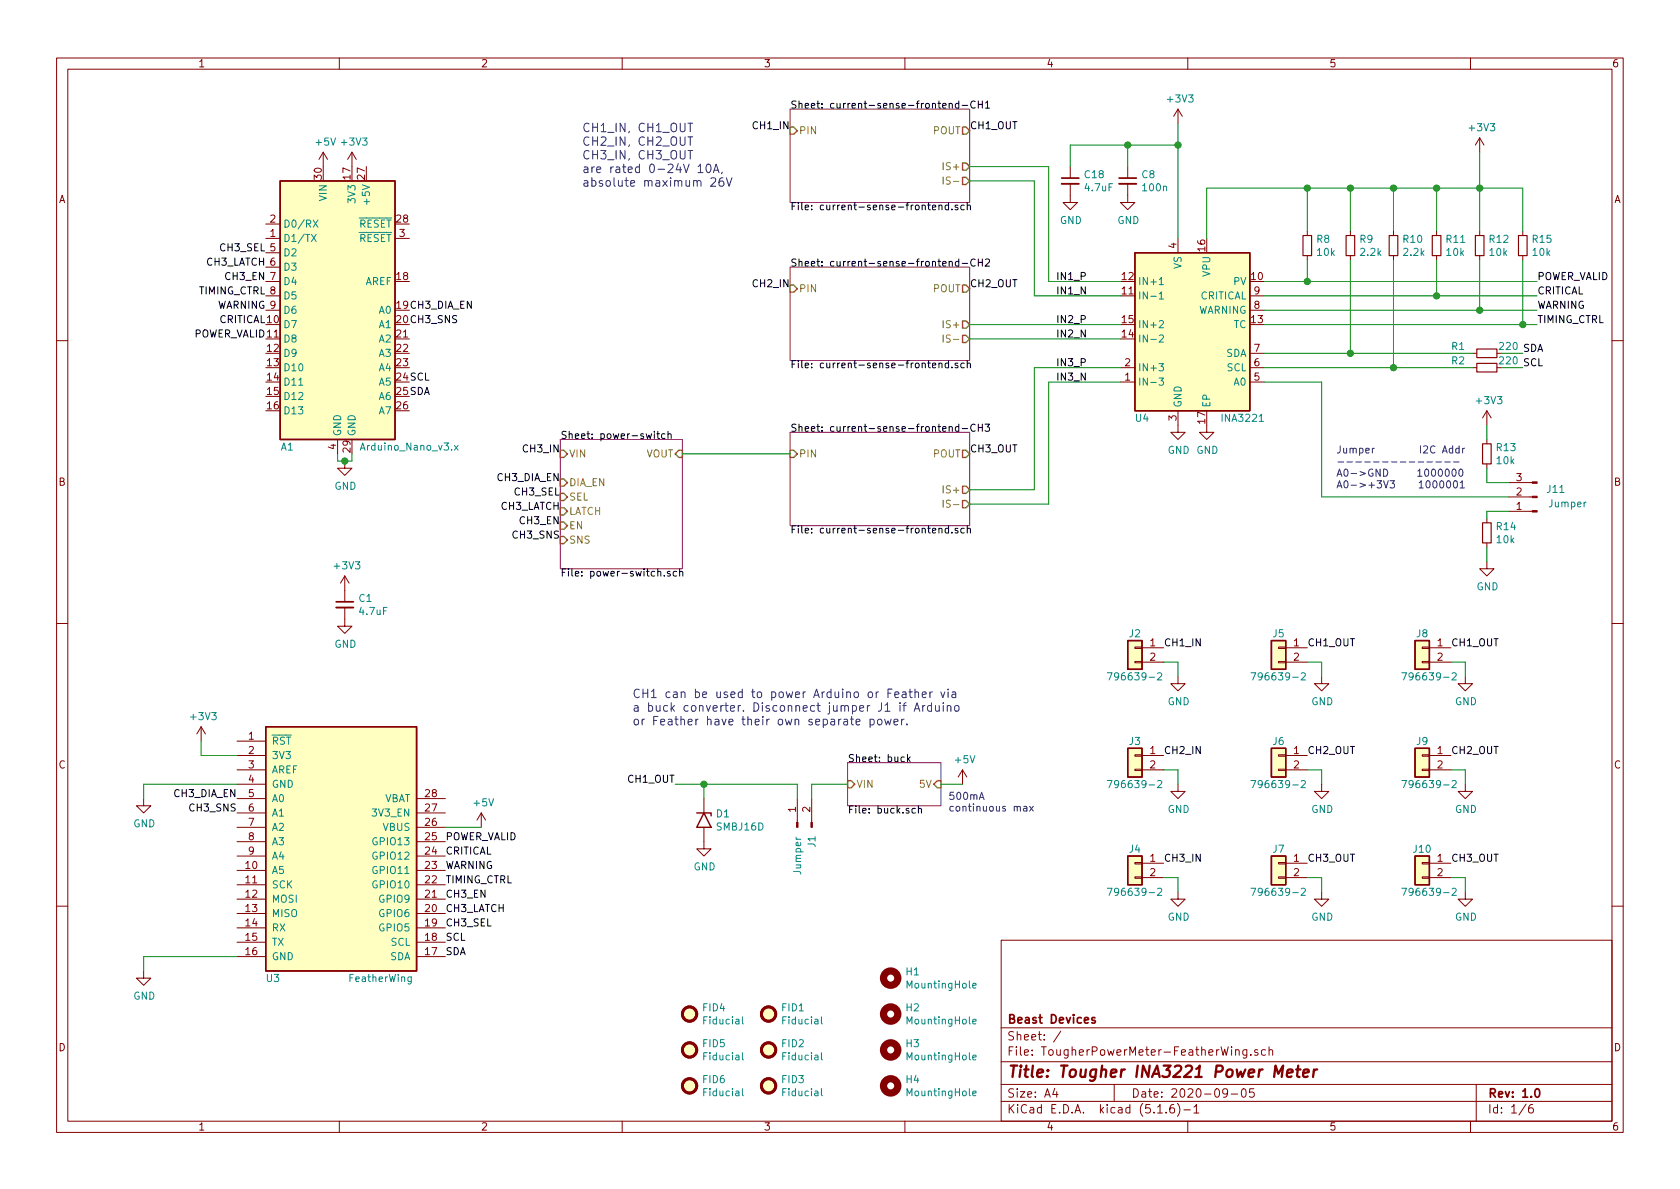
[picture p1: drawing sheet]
EESchema Schematic File Version 4
EELAYER 30 0
EELAYER END
$Descr A4 11693 8268
encoding utf-8
Sheet 1 6
Title "Tougher INA3221 Power Meter"
Date "2020-09-05"
Rev "1.0"
Comp "Beast Devices"
Comment1 ""
Comment2 ""
Comment3 ""
Comment4 ""
$EndDescr
$Comp
L Power_Management:INA3221 U4
U 1 1
P 8300 2350
F 0 "U4" H 7950 1800 50  0000 C CNN
F 1 "INA3221" H 8650 1800 50  0000 C CNN
F 2 "Package_DFN_QFN:Texas_RGV_S-PVQFN-N16_EP2.1x2.1mm" H 8300 3450 50  0001 C CNN
F 3 "http://www.ti.com/lit/ds/symlink/ina3221.pdf" H 8300 3050 50  0001 C CNN
F 4 "Texas instruments" H 8300 2350 50  0001 C CNN "Manufacturer"
F 5 "INA3221AIRGV" H 8300 2350 50  0001 C CNN "Part Number"
F 6 "https://www.digikey.se/product-detail/en/texas-instruments/INA3221AIRGVR/296-INA3221AIRGVRCT-ND/5143054" H 8300 2350 50  0001 C CNN "Distributor Link"
	1    8300 2350
	1    0    0    -1  
$EndComp
Wire Wire Line
	7300 1150 7300 1950
Wire Wire Line
	7300 1950 7800 1950
Wire Wire Line
	7800 2050 7200 2050
Wire Wire Line
	7200 2050 7200 1250
Wire Wire Line
	7800 2550 7200 2550
Wire Wire Line
	7200 2550 7200 3400
Wire Wire Line
	7300 3500 7300 2650
Wire Wire Line
	7300 2650 7800 2650
$Comp
L Device:C_Small C8
U 1 1
P 7850 1250
F 0 "C8" H 7942 1296 50  0000 L CNN
F 1 "100n" H 7942 1205 50  0000 L CNN
F 2 "Capacitor_SMD:C_0603_1608Metric" H 7850 1250 50  0001 C CNN
F 3 "~" H 7850 1250 50  0001 C CNN
F 4 "50V" H 7850 1250 50  0001 C CNN "Voltage"
	1    7850 1250
	1    0    0    -1  
$EndComp
$Comp
L power:GND #PWR016
U 1 1
P 7850 1350
F 0 "#PWR016" H 7850 1100 50  0001 C CNN
F 1 "GND" H 7855 1177 50  0000 C CNN
F 2 "" H 7850 1350 50  0001 C CNN
F 3 "" H 7850 1350 50  0001 C CNN
	1    7850 1350
	1    0    0    -1  
$EndComp
Wire Wire Line
	7850 1150 7850 1000
Wire Wire Line
	8200 850  8200 1000
$Comp
L Device:R_Small R8
U 1 1
P 9100 1700
F 0 "R8" H 9159 1746 50  0000 L CNN
F 1 "10k" H 9159 1655 50  0000 L CNN
F 2 "Resistor_SMD:R_0603_1608Metric" H 9100 1700 50  0001 C CNN
F 3 "~" H 9100 1700 50  0001 C CNN
F 4 "1%" H 9100 1700 50  0001 C CNN "Tolerance"
	1    9100 1700
	1    0    0    -1  
$EndComp
$Comp
L Device:R_Small R11
U 1 1
P 10000 1700
F 0 "R11" H 10059 1746 50  0000 L CNN
F 1 "10k" H 10059 1655 50  0000 L CNN
F 2 "Resistor_SMD:R_0603_1608Metric" H 10000 1700 50  0001 C CNN
F 3 "~" H 10000 1700 50  0001 C CNN
F 4 "1%" H 10000 1700 50  0001 C CNN "Tolerance"
	1    10000 1700
	1    0    0    -1  
$EndComp
$Comp
L Device:R_Small R12
U 1 1
P 10300 1700
F 0 "R12" H 10359 1746 50  0000 L CNN
F 1 "10k" H 10359 1655 50  0000 L CNN
F 2 "Resistor_SMD:R_0603_1608Metric" H 10300 1700 50  0001 C CNN
F 3 "~" H 10300 1700 50  0001 C CNN
F 4 "1%" H 10300 1700 50  0001 C CNN "Tolerance"
	1    10300 1700
	1    0    0    -1  
$EndComp
$Comp
L Device:R_Small R15
U 1 1
P 10600 1700
F 0 "R15" H 10659 1746 50  0000 L CNN
F 1 "10k" H 10659 1655 50  0000 L CNN
F 2 "Resistor_SMD:R_0603_1608Metric" H 10600 1700 50  0001 C CNN
F 3 "~" H 10600 1700 50  0001 C CNN
F 4 "1%" H 10600 1700 50  0001 C CNN "Tolerance"
	1    10600 1700
	1    0    0    -1  
$EndComp
Wire Wire Line
	8400 1650 8400 1300
Wire Wire Line
	8400 1300 9100 1300
Wire Wire Line
	9100 1300 9100 1600
Wire Wire Line
	8800 1950 9100 1950
Wire Wire Line
	9100 1950 9100 1800
Wire Wire Line
	10000 2050 10000 1800
Wire Wire Line
	10300 2150 10300 1800
Wire Wire Line
	10000 1600 10000 1300
Wire Wire Line
	10000 1300 10300 1300
Wire Wire Line
	10300 1300 10300 1600
Wire Wire Line
	10300 1300 10600 1300
Wire Wire Line
	10600 1300 10600 1600
Connection ~ 10300 1300
$Comp
L power:+3V3 #PWR026
U 1 1
P 10300 1050
F 0 "#PWR026" H 10300 900 50  0001 C CNN
F 1 "+3V3" H 10315 1223 50  0000 C CNN
F 2 "" H 10300 1050 50  0001 C CNN
F 3 "" H 10300 1050 50  0001 C CNN
	1    10300 1050
	1    0    0    -1  
$EndComp
Wire Wire Line
	10300 1050 10300 1300
$Comp
L power:+3V3 #PWR017
U 1 1
P 8200 850
F 0 "#PWR017" H 8200 700 50  0001 C CNN
F 1 "+3V3" H 8215 1023 50  0000 C CNN
F 2 "" H 8200 850 50  0001 C CNN
F 3 "" H 8200 850 50  0001 C CNN
	1    8200 850 
	1    0    0    -1  
$EndComp
Wire Wire Line
	9100 1950 10700 1950
Wire Wire Line
	10600 1800 10600 2250
Wire Wire Line
	8800 2450 9400 2450
Wire Wire Line
	8800 2550 9700 2550
Text Label 10600 2450 0    50   ~ 0
SDA
Text Label 10600 2550 0    50   ~ 0
SCL
$Comp
L power:GND #PWR018
U 1 1
P 8200 2950
F 0 "#PWR018" H 8200 2700 50  0001 C CNN
F 1 "GND" H 8205 2777 50  0000 C CNN
F 2 "" H 8200 2950 50  0001 C CNN
F 3 "" H 8200 2950 50  0001 C CNN
	1    8200 2950
	1    0    0    -1  
$EndComp
$Comp
L power:GND #PWR022
U 1 1
P 8400 2950
F 0 "#PWR022" H 8400 2700 50  0001 C CNN
F 1 "GND" H 8405 2777 50  0000 C CNN
F 2 "" H 8400 2950 50  0001 C CNN
F 3 "" H 8400 2950 50  0001 C CNN
	1    8400 2950
	1    0    0    -1  
$EndComp
$Comp
L Modules_BD:FeatherWing U3
U 1 1
P 2150 5350
F 0 "U3" H 1900 3900 50  0000 C CNN
F 1 "FeatherWing" H 2650 3900 50  0000 C CNN
F 2 "Module_BD:FeatherWing_NoMH" H 2150 5850 50  0001 C CNN
F 3 "" H 2100 5650 50  0001 C CNN
	1    2150 5350
	1    0    0    -1  
$EndComp
Text Label 3100 5850 0    50   ~ 0
POWER_VALID
Text Label 3100 5950 0    50   ~ 0
CRITICAL
Text Label 3100 6050 0    50   ~ 0
WARNING
Text Label 3100 6150 0    50   ~ 0
TIMING_CTRL
Text Label 3100 6250 0    50   ~ 0
CH3_EN
Text Label 3100 6350 0    50   ~ 0
CH3_LATCH
Text Label 10700 2250 0    50   ~ 0
TIMING_CTRL
Text Label 10700 2150 0    50   ~ 0
WARNING
Text Label 10700 2050 0    50   ~ 0
CRITICAL
Text Label 10700 1950 0    50   ~ 0
POWER_VALID
Text Label 1650 5550 2    50   ~ 0
CH3_DIA_EN
Text Label 3100 6450 0    50   ~ 0
CH3_SEL
Text Label 1650 5650 2    50   ~ 0
CH3_SNS
Text Label 5500 900  2    50   ~ 0
CH1_IN
Text Label 6750 900  0    50   ~ 0
CH1_OUT
Text Label 5500 2000 2    50   ~ 0
CH2_IN
Text Label 6750 2000 0    50   ~ 0
CH2_OUT
Text Label 6750 3150 0    50   ~ 0
CH3_OUT
$Comp
L power:GND #PWR019
U 1 1
P 8200 4700
F 0 "#PWR019" H 8200 4450 50  0001 C CNN
F 1 "GND" H 8205 4527 50  0000 C CNN
F 2 "" H 8200 4700 50  0001 C CNN
F 3 "" H 8200 4700 50  0001 C CNN
	1    8200 4700
	1    0    0    -1  
$EndComp
Wire Wire Line
	8100 4600 8200 4600
Wire Wire Line
	8200 4600 8200 4700
Text Label 8100 4500 0    50   ~ 0
CH1_IN
$Comp
L power:GND #PWR023
U 1 1
P 9200 4700
F 0 "#PWR023" H 9200 4450 50  0001 C CNN
F 1 "GND" H 9205 4527 50  0000 C CNN
F 2 "" H 9200 4700 50  0001 C CNN
F 3 "" H 9200 4700 50  0001 C CNN
	1    9200 4700
	1    0    0    -1  
$EndComp
Wire Wire Line
	9100 4600 9200 4600
Wire Wire Line
	9200 4600 9200 4700
Text Label 9100 4500 0    50   ~ 0
CH1_OUT
$Comp
L power:GND #PWR020
U 1 1
P 8200 5450
F 0 "#PWR020" H 8200 5200 50  0001 C CNN
F 1 "GND" H 8205 5277 50  0000 C CNN
F 2 "" H 8200 5450 50  0001 C CNN
F 3 "" H 8200 5450 50  0001 C CNN
	1    8200 5450
	1    0    0    -1  
$EndComp
Wire Wire Line
	8100 5350 8200 5350
Wire Wire Line
	8200 5350 8200 5450
Text Label 8100 5250 0    50   ~ 0
CH2_IN
$Comp
L power:GND #PWR024
U 1 1
P 9200 5450
F 0 "#PWR024" H 9200 5200 50  0001 C CNN
F 1 "GND" H 9205 5277 50  0000 C CNN
F 2 "" H 9200 5450 50  0001 C CNN
F 3 "" H 9200 5450 50  0001 C CNN
	1    9200 5450
	1    0    0    -1  
$EndComp
Wire Wire Line
	9100 5350 9200 5350
Wire Wire Line
	9200 5350 9200 5450
Text Label 9100 5250 0    50   ~ 0
CH2_OUT
$Comp
L power:GND #PWR021
U 1 1
P 8200 6200
F 0 "#PWR021" H 8200 5950 50  0001 C CNN
F 1 "GND" H 8205 6027 50  0000 C CNN
F 2 "" H 8200 6200 50  0001 C CNN
F 3 "" H 8200 6200 50  0001 C CNN
	1    8200 6200
	1    0    0    -1  
$EndComp
Wire Wire Line
	8100 6100 8200 6100
Wire Wire Line
	8200 6100 8200 6200
Text Label 8100 6000 0    50   ~ 0
CH3_IN
$Comp
L power:GND #PWR025
U 1 1
P 9200 6200
F 0 "#PWR025" H 9200 5950 50  0001 C CNN
F 1 "GND" H 9205 6027 50  0000 C CNN
F 2 "" H 9200 6200 50  0001 C CNN
F 3 "" H 9200 6200 50  0001 C CNN
	1    9200 6200
	1    0    0    -1  
$EndComp
Wire Wire Line
	9100 6100 9200 6100
Wire Wire Line
	9200 6100 9200 6200
Text Label 9100 6000 0    50   ~ 0
CH3_OUT
$Comp
L power:GND #PWR08
U 1 1
P 1000 5550
F 0 "#PWR08" H 1000 5300 50  0001 C CNN
F 1 "GND" H 1005 5377 50  0000 C CNN
F 2 "" H 1000 5550 50  0001 C CNN
F 3 "" H 1000 5550 50  0001 C CNN
	1    1000 5550
	1    0    0    -1  
$EndComp
Wire Wire Line
	1650 5450 1000 5450
Wire Wire Line
	1000 5450 1000 5550
$Comp
L power:GND #PWR09
U 1 1
P 1000 6750
F 0 "#PWR09" H 1000 6500 50  0001 C CNN
F 1 "GND" H 1005 6577 50  0000 C CNN
F 2 "" H 1000 6750 50  0001 C CNN
F 3 "" H 1000 6750 50  0001 C CNN
	1    1000 6750
	1    0    0    -1  
$EndComp
Wire Wire Line
	1650 6650 1000 6650
Wire Wire Line
	1000 6650 1000 6750
$Comp
L power:GND #PWR029
U 1 1
P 10200 4700
F 0 "#PWR029" H 10200 4450 50  0001 C CNN
F 1 "GND" H 10205 4527 50  0000 C CNN
F 2 "" H 10200 4700 50  0001 C CNN
F 3 "" H 10200 4700 50  0001 C CNN
	1    10200 4700
	1    0    0    -1  
$EndComp
Wire Wire Line
	10100 4600 10200 4600
Wire Wire Line
	10200 4600 10200 4700
Text Label 10100 4500 0    50   ~ 0
CH1_OUT
$Comp
L power:GND #PWR030
U 1 1
P 10200 5450
F 0 "#PWR030" H 10200 5200 50  0001 C CNN
F 1 "GND" H 10205 5277 50  0000 C CNN
F 2 "" H 10200 5450 50  0001 C CNN
F 3 "" H 10200 5450 50  0001 C CNN
	1    10200 5450
	1    0    0    -1  
$EndComp
Wire Wire Line
	10100 5350 10200 5350
Wire Wire Line
	10200 5350 10200 5450
Text Label 10100 5250 0    50   ~ 0
CH2_OUT
$Comp
L power:GND #PWR031
U 1 1
P 10200 6200
F 0 "#PWR031" H 10200 5950 50  0001 C CNN
F 1 "GND" H 10205 6027 50  0000 C CNN
F 2 "" H 10200 6200 50  0001 C CNN
F 3 "" H 10200 6200 50  0001 C CNN
	1    10200 6200
	1    0    0    -1  
$EndComp
Wire Wire Line
	10100 6100 10200 6100
Wire Wire Line
	10200 6100 10200 6200
Text Label 10100 6000 0    50   ~ 0
CH3_OUT
$Comp
L power:+3V3 #PWR010
U 1 1
P 1400 5150
F 0 "#PWR010" H 1400 5000 50  0001 C CNN
F 1 "+3V3" H 1415 5323 50  0000 C CNN
F 2 "" H 1400 5150 50  0001 C CNN
F 3 "" H 1400 5150 50  0001 C CNN
	1    1400 5150
	1    0    0    -1  
$EndComp
Wire Wire Line
	1400 5150 1400 5250
Wire Wire Line
	1400 5250 1650 5250
$Comp
L Connector_Generic:Conn_01x02 J2
U 1 1
P 7900 4500
F 0 "J2" H 7900 4600 50  0000 C CNN
F 1 "796639-2" H 7900 4300 50  0000 C CNN
F 2 "Connector_BD:TE_796639-2" H 7900 4500 50  0001 C CNN
F 3 "https://www.te.com/commerce/DocumentDelivery/DDEController?Action=srchrtrv&DocNm=796639&DocType=Customer+Drawing&DocLang=English" H 7900 4500 50  0001 C CNN
F 4 "TE Connectivity" H 7900 4500 50  0001 C CNN "Manufacturer"
F 5 "796639-2" H 7900 4500 50  0001 C CNN "Part Number"
F 6 "https://www.digikey.se/product-detail/en/te-connectivity-amp-connectors/796639-2/A122654-ND/1130738" H 7900 4500 50  0001 C CNN "Distributor Link"
	1    7900 4500
	-1   0    0    -1  
$EndComp
$Comp
L Connector_Generic:Conn_01x02 J3
U 1 1
P 7900 5250
F 0 "J3" H 7900 5350 50  0000 C CNN
F 1 "796639-2" H 7900 5050 50  0000 C CNN
F 2 "Connector_BD:TE_796639-2" H 7900 5250 50  0001 C CNN
F 3 "https://www.te.com/commerce/DocumentDelivery/DDEController?Action=srchrtrv&DocNm=796639&DocType=Customer+Drawing&DocLang=English" H 7900 5250 50  0001 C CNN
F 4 "TE Connectivity" H 7900 5250 50  0001 C CNN "Manufacturer"
F 5 "796639-2" H 7900 5250 50  0001 C CNN "Part Number"
F 6 "https://www.digikey.se/product-detail/en/te-connectivity-amp-connectors/796639-2/A122654-ND/1130738" H 7900 5250 50  0001 C CNN "Distributor Link"
	1    7900 5250
	-1   0    0    -1  
$EndComp
$Comp
L Connector_Generic:Conn_01x02 J4
U 1 1
P 7900 6000
F 0 "J4" H 7900 6100 50  0000 C CNN
F 1 "796639-2" H 7900 5800 50  0000 C CNN
F 2 "Connector_BD:TE_796639-2" H 7900 6000 50  0001 C CNN
F 3 "https://www.te.com/commerce/DocumentDelivery/DDEController?Action=srchrtrv&DocNm=796639&DocType=Customer+Drawing&DocLang=English" H 7900 6000 50  0001 C CNN
F 4 "TE Connectivity" H 7900 6000 50  0001 C CNN "Manufacturer"
F 5 "796639-2" H 7900 6000 50  0001 C CNN "Part Number"
F 6 "https://www.digikey.se/product-detail/en/te-connectivity-amp-connectors/796639-2/A122654-ND/1130738" H 7900 6000 50  0001 C CNN "Distributor Link"
	1    7900 6000
	-1   0    0    -1  
$EndComp
$Comp
L Connector_Generic:Conn_01x02 J7
U 1 1
P 8900 6000
F 0 "J7" H 8900 6100 50  0000 C CNN
F 1 "796639-2" H 8900 5800 50  0000 C CNN
F 2 "Connector_BD:TE_796639-2" H 8900 6000 50  0001 C CNN
F 3 "https://www.te.com/commerce/DocumentDelivery/DDEController?Action=srchrtrv&DocNm=796639&DocType=Customer+Drawing&DocLang=English" H 8900 6000 50  0001 C CNN
F 4 "TE Connectivity" H 8900 6000 50  0001 C CNN "Manufacturer"
F 5 "796639-2" H 8900 6000 50  0001 C CNN "Part Number"
F 6 "https://www.digikey.se/product-detail/en/te-connectivity-amp-connectors/796639-2/A122654-ND/1130738" H 8900 6000 50  0001 C CNN "Distributor Link"
	1    8900 6000
	-1   0    0    -1  
$EndComp
$Comp
L Connector_Generic:Conn_01x02 J6
U 1 1
P 8900 5250
F 0 "J6" H 8900 5350 50  0000 C CNN
F 1 "796639-2" H 8900 5050 50  0000 C CNN
F 2 "Connector_BD:TE_796639-2" H 8900 5250 50  0001 C CNN
F 3 "https://www.te.com/commerce/DocumentDelivery/DDEController?Action=srchrtrv&DocNm=796639&DocType=Customer+Drawing&DocLang=English" H 8900 5250 50  0001 C CNN
F 4 "TE Connectivity" H 8900 5250 50  0001 C CNN "Manufacturer"
F 5 "796639-2" H 8900 5250 50  0001 C CNN "Part Number"
F 6 "https://www.digikey.se/product-detail/en/te-connectivity-amp-connectors/796639-2/A122654-ND/1130738" H 8900 5250 50  0001 C CNN "Distributor Link"
	1    8900 5250
	-1   0    0    -1  
$EndComp
$Comp
L Connector_Generic:Conn_01x02 J5
U 1 1
P 8900 4500
F 0 "J5" H 8900 4600 50  0000 C CNN
F 1 "796639-2" H 8900 4300 50  0000 C CNN
F 2 "Connector_BD:TE_796639-2" H 8900 4500 50  0001 C CNN
F 3 "https://www.te.com/commerce/DocumentDelivery/DDEController?Action=srchrtrv&DocNm=796639&DocType=Customer+Drawing&DocLang=English" H 8900 4500 50  0001 C CNN
F 4 "TE Connectivity" H 8900 4500 50  0001 C CNN "Manufacturer"
F 5 "796639-2" H 8900 4500 50  0001 C CNN "Part Number"
F 6 "https://www.digikey.se/product-detail/en/te-connectivity-amp-connectors/796639-2/A122654-ND/1130738" H 8900 4500 50  0001 C CNN "Distributor Link"
	1    8900 4500
	-1   0    0    -1  
$EndComp
$Comp
L Connector_Generic:Conn_01x02 J8
U 1 1
P 9900 4500
F 0 "J8" H 9900 4600 50  0000 C CNN
F 1 "796639-2" H 9850 4300 50  0000 C CNN
F 2 "Connector_BD:TE_796639-2" H 9900 4500 50  0001 C CNN
F 3 "https://www.te.com/commerce/DocumentDelivery/DDEController?Action=srchrtrv&DocNm=796639&DocType=Customer+Drawing&DocLang=English" H 9900 4500 50  0001 C CNN
F 4 "TE Connectivity" H 9900 4500 50  0001 C CNN "Manufacturer"
F 5 "796639-2" H 9900 4500 50  0001 C CNN "Part Number"
F 6 "https://www.digikey.se/product-detail/en/te-connectivity-amp-connectors/796639-2/A122654-ND/1130738" H 9900 4500 50  0001 C CNN "Distributor Link"
	1    9900 4500
	-1   0    0    -1  
$EndComp
$Comp
L Connector_Generic:Conn_01x02 J9
U 1 1
P 9900 5250
F 0 "J9" H 9900 5350 50  0000 C CNN
F 1 "796639-2" H 9850 5050 50  0000 C CNN
F 2 "Connector_BD:TE_796639-2" H 9900 5250 50  0001 C CNN
F 3 "https://www.te.com/commerce/DocumentDelivery/DDEController?Action=srchrtrv&DocNm=796639&DocType=Customer+Drawing&DocLang=English" H 9900 5250 50  0001 C CNN
F 4 "TE Connectivity" H 9900 5250 50  0001 C CNN "Manufacturer"
F 5 "796639-2" H 9900 5250 50  0001 C CNN "Part Number"
F 6 "https://www.digikey.se/product-detail/en/te-connectivity-amp-connectors/796639-2/A122654-ND/1130738" H 9900 5250 50  0001 C CNN "Distributor Link"
	1    9900 5250
	-1   0    0    -1  
$EndComp
$Comp
L Connector_Generic:Conn_01x02 J10
U 1 1
P 9900 6000
F 0 "J10" H 9900 6100 50  0000 C CNN
F 1 "796639-2" H 9850 5800 50  0000 C CNN
F 2 "Connector_BD:TE_796639-2" H 9900 6000 50  0001 C CNN
F 3 "https://www.te.com/commerce/DocumentDelivery/DDEController?Action=srchrtrv&DocNm=796639&DocType=Customer+Drawing&DocLang=English" H 9900 6000 50  0001 C CNN
F 4 "TE Connectivity" H 9900 6000 50  0001 C CNN "Manufacturer"
F 5 "796639-2" H 9900 6000 50  0001 C CNN "Part Number"
F 6 "https://www.digikey.se/product-detail/en/te-connectivity-amp-connectors/796639-2/A122654-ND/1130738" H 9900 6000 50  0001 C CNN "Distributor Link"
	1    9900 6000
	-1   0    0    -1  
$EndComp
Wire Wire Line
	6750 3500 7300 3500
Wire Wire Line
	6750 3400 7200 3400
Wire Wire Line
	6750 2350 7800 2350
Wire Wire Line
	6750 2250 7800 2250
Wire Wire Line
	6750 1250 7200 1250
Wire Wire Line
	6750 1150 7300 1150
$Sheet
S 5500 3000 1250 650 
U 5F41030B
F0 "current-sense-frontend-CH3" 50
F1 "current-sense-frontend.sch" 50
F2 "POUT" O R 6750 3150 50 
F3 "PIN" I L 5500 3150 50 
F4 "IS-" O R 6750 3500 50 
F5 "IS+" O R 6750 3400 50 
$EndSheet
$Sheet
S 5500 1850 1250 650 
U 5F4101BA
F0 "current-sense-frontend-CH2" 50
F1 "current-sense-frontend.sch" 50
F2 "POUT" O R 6750 2000 50 
F3 "PIN" I L 5500 2000 50 
F4 "IS-" O R 6750 2350 50 
F5 "IS+" O R 6750 2250 50 
$EndSheet
$Sheet
S 5500 750  1250 650 
U 5F404FBF
F0 "current-sense-frontend-CH1" 50
F1 "current-sense-frontend.sch" 50
F2 "POUT" O R 6750 900 50 
F3 "PIN" I L 5500 900 50 
F4 "IS-" O R 6750 1250 50 
F5 "IS+" O R 6750 1150 50 
$EndSheet
$Comp
L Connector:Conn_01x03_Male J11
U 1 1
P 10700 3450
F 0 "J11" H 10500 3400 50  0000 L CNN
F 1 "Jumper" H 10350 3500 50  0000 L CNN
F 2 "Connector_PinHeader_2.54mm:PinHeader_1x03_P2.54mm_Vertical" H 10700 3450 50  0001 C CNN
F 3 "~" H 10700 3450 50  0001 C CNN
	1    10700 3450
	-1   0    0    1   
$EndComp
Wire Wire Line
	8800 2650 9200 2650
$Comp
L power:+3V3 #PWR027
U 1 1
P 10350 2950
F 0 "#PWR027" H 10350 2800 50  0001 C CNN
F 1 "+3V3" H 10365 3123 50  0000 C CNN
F 2 "" H 10350 2950 50  0001 C CNN
F 3 "" H 10350 2950 50  0001 C CNN
	1    10350 2950
	1    0    0    -1  
$EndComp
$Comp
L power:GND #PWR028
U 1 1
P 10350 3900
F 0 "#PWR028" H 10350 3650 50  0001 C CNN
F 1 "GND" H 10355 3727 50  0000 C CNN
F 2 "" H 10350 3900 50  0001 C CNN
F 3 "" H 10350 3900 50  0001 C CNN
	1    10350 3900
	1    0    0    -1  
$EndComp
$Comp
L Device:R_Small R13
U 1 1
P 10350 3150
F 0 "R13" H 10409 3196 50  0000 L CNN
F 1 "10k" H 10409 3105 50  0000 L CNN
F 2 "Resistor_SMD:R_0603_1608Metric" H 10350 3150 50  0001 C CNN
F 3 "~" H 10350 3150 50  0001 C CNN
F 4 "1%" H 10350 3150 50  0001 C CNN "Tolerance"
	1    10350 3150
	1    0    0    -1  
$EndComp
Wire Wire Line
	10350 2950 10350 3050
Wire Wire Line
	10350 3250 10350 3350
Wire Wire Line
	10350 3350 10500 3350
$Comp
L Device:R_Small R14
U 1 1
P 10350 3700
F 0 "R14" H 10409 3746 50  0000 L CNN
F 1 "10k" H 10409 3655 50  0000 L CNN
F 2 "Resistor_SMD:R_0603_1608Metric" H 10350 3700 50  0001 C CNN
F 3 "~" H 10350 3700 50  0001 C CNN
F 4 "1%" H 10350 3700 50  0001 C CNN "Tolerance"
	1    10350 3700
	1    0    0    -1  
$EndComp
Wire Wire Line
	10350 3900 10350 3800
Wire Wire Line
	10500 3550 10350 3550
Wire Wire Line
	10350 3550 10350 3600
Wire Wire Line
	9200 3450 10500 3450
Text Notes 9300 3400 0    50   ~ 0
Jumper        I2C Addr\n--------------\nA0->GND     1000000\nA0->+3V3    1000001
Connection ~ 9100 1950
$Comp
L Device:R_Small R10
U 1 1
P 9700 1700
F 0 "R10" H 9759 1746 50  0000 L CNN
F 1 "2.2k" H 9759 1655 50  0000 L CNN
F 2 "Resistor_SMD:R_0603_1608Metric" H 9700 1700 50  0001 C CNN
F 3 "~" H 9700 1700 50  0001 C CNN
F 4 "1%" H 9700 1700 50  0001 C CNN "Tolerance"
	1    9700 1700
	1    0    0    -1  
$EndComp
Connection ~ 10000 2050
Wire Wire Line
	10000 2050 10700 2050
Connection ~ 10300 2150
Wire Wire Line
	10300 2150 10700 2150
Connection ~ 10600 2250
Wire Wire Line
	10600 2250 10700 2250
Wire Wire Line
	8800 2050 10000 2050
Wire Wire Line
	8800 2150 10300 2150
Wire Wire Line
	8800 2250 10600 2250
$Comp
L Device:R_Small R9
U 1 1
P 9400 1700
F 0 "R9" H 9459 1746 50  0000 L CNN
F 1 "2.2k" H 9459 1655 50  0000 L CNN
F 2 "Resistor_SMD:R_0603_1608Metric" H 9400 1700 50  0001 C CNN
F 3 "~" H 9400 1700 50  0001 C CNN
F 4 "1%" H 9400 1700 50  0001 C CNN "Tolerance"
	1    9400 1700
	1    0    0    -1  
$EndComp
Wire Wire Line
	10000 1300 9700 1300
Wire Wire Line
	9700 1300 9700 1600
Connection ~ 10000 1300
Wire Wire Line
	9700 1300 9400 1300
Wire Wire Line
	9400 1300 9400 1600
Connection ~ 9700 1300
Wire Wire Line
	9400 1800 9400 2450
Connection ~ 9400 2450
Wire Wire Line
	9700 1800 9700 2550
Connection ~ 9700 2550
Wire Wire Line
	3100 5750 3350 5750
Text Label 7350 1950 0    50   ~ 0
IN1_P
Text Label 7350 2050 0    50   ~ 0
IN1_N
Text Label 7350 2250 0    50   ~ 0
IN2_P
Text Label 7350 2350 0    50   ~ 0
IN2_N
Text Label 7350 2550 0    50   ~ 0
IN3_P
Text Label 7350 2650 0    50   ~ 0
IN3_N
$Comp
L Mechanical:MountingHole H1
U 1 1
P 6200 6800
F 0 "H1" H 6300 6846 50  0000 L CNN
F 1 "MountingHole" H 6300 6755 50  0000 L CNN
F 2 "MountingHole:MountingHole_3.2mm_M3_Pad_Via" H 6200 6800 50  0001 C CNN
F 3 "~" H 6200 6800 50  0001 C CNN
	1    6200 6800
	1    0    0    -1  
$EndComp
$Comp
L Mechanical:MountingHole H4
U 1 1
P 6200 7550
F 0 "H4" H 6300 7596 50  0000 L CNN
F 1 "MountingHole" H 6300 7505 50  0000 L CNN
F 2 "MountingHole:MountingHole_3.2mm_M3_Pad_Via" H 6200 7550 50  0001 C CNN
F 3 "~" H 6200 7550 50  0001 C CNN
	1    6200 7550
	1    0    0    -1  
$EndComp
$Comp
L Mechanical:MountingHole H3
U 1 1
P 6200 7300
F 0 "H3" H 6300 7346 50  0000 L CNN
F 1 "MountingHole" H 6300 7255 50  0000 L CNN
F 2 "MountingHole:MountingHole_3.2mm_M3_Pad_Via" H 6200 7300 50  0001 C CNN
F 3 "~" H 6200 7300 50  0001 C CNN
	1    6200 7300
	1    0    0    -1  
$EndComp
$Comp
L Mechanical:MountingHole H2
U 1 1
P 6200 7050
F 0 "H2" H 6300 7096 50  0000 L CNN
F 1 "MountingHole" H 6300 7005 50  0000 L CNN
F 2 "MountingHole:MountingHole_3.2mm_M3_Pad_Via" H 6200 7050 50  0001 C CNN
F 3 "~" H 6200 7050 50  0001 C CNN
	1    6200 7050
	1    0    0    -1  
$EndComp
Wire Wire Line
	9400 1300 9100 1300
Connection ~ 9400 1300
Connection ~ 9100 1300
$Comp
L Device:C_Small C18
U 1 1
P 7450 1250
F 0 "C18" H 7542 1296 50  0000 L CNN
F 1 "4.7uF" H 7542 1205 50  0000 L CNN
F 2 "Capacitor_SMD:C_0603_1608Metric" H 7450 1250 50  0001 C CNN
F 3 "~" H 7450 1250 50  0001 C CNN
F 4 "https://www.digikey.se/product-detail/en/kemet/C0603C475K9PACTU/399-3482-1-ND/754775" H 7450 1250 50  0001 C CNN "Distributor Link"
F 5 "KEMET" H 7450 1250 50  0001 C CNN "Manufacturer"
F 6 "C0603C475K9PACTU" H 7450 1250 50  0001 C CNN "Part Number"
F 7 "6.3V" H 7450 1250 50  0001 C CNN "Voltage"
	1    7450 1250
	1    0    0    -1  
$EndComp
Wire Wire Line
	7450 1000 7450 1150
$Comp
L power:GND #PWR044
U 1 1
P 7450 1350
F 0 "#PWR044" H 7450 1100 50  0001 C CNN
F 1 "GND" H 7455 1177 50  0000 C CNN
F 2 "" H 7450 1350 50  0001 C CNN
F 3 "" H 7450 1350 50  0001 C CNN
	1    7450 1350
	1    0    0    -1  
$EndComp
$Comp
L MCU_Module:Arduino_Nano_v3.x A1
U 1 1
P 2350 2150
F 0 "A1" H 2000 1200 50  0000 C CNN
F 1 "Arduino_Nano_v3.x" H 2850 1200 50  0000 C CNN
F 2 "Module_BD:Arduino_Nano_NoSilk" H 2350 2150 50  0001 C CIN
F 3 "http://www.mouser.com/pdfdocs/Gravitech_Arduino_Nano3_0.pdf" H 2350 2150 50  0001 C CNN
	1    2350 2150
	1    0    0    -1  
$EndComp
Text Label 2850 2650 0    50   ~ 0
SCL
Text Label 2850 2750 0    50   ~ 0
SDA
Text Label 1850 2350 2    50   ~ 0
POWER_VALID
Text Label 1850 2250 2    50   ~ 0
CRITICAL
Text Label 1850 2150 2    50   ~ 0
WARNING
Text Label 1850 2050 2    50   ~ 0
TIMING_CTRL
Text Label 1850 1950 2    50   ~ 0
CH3_EN
Text Label 1850 1850 2    50   ~ 0
CH3_LATCH
Text Label 1850 1750 2    50   ~ 0
CH3_SEL
Text Label 2850 2250 0    50   ~ 0
CH3_SNS
Text Label 2850 2150 0    50   ~ 0
CH3_DIA_EN
$Comp
L power:+5V #PWR0101
U 1 1
P 3350 5750
F 0 "#PWR0101" H 3350 5600 50  0001 C CNN
F 1 "+5V" H 3365 5923 50  0000 C CNN
F 2 "" H 3350 5750 50  0001 C CNN
F 3 "" H 3350 5750 50  0001 C CNN
	1    3350 5750
	1    0    0    -1  
$EndComp
$Comp
L power:+5V #PWR0102
U 1 1
P 2250 1150
F 0 "#PWR0102" H 2250 1000 50  0001 C CNN
F 1 "+5V" H 2265 1323 50  0000 C CNN
F 2 "" H 2250 1150 50  0001 C CNN
F 3 "" H 2250 1150 50  0001 C CNN
	1    2250 1150
	1    0    0    -1  
$EndComp
$Comp
L power:GND #PWR0103
U 1 1
P 2400 3200
F 0 "#PWR0103" H 2400 2950 50  0001 C CNN
F 1 "GND" H 2405 3027 50  0000 C CNN
F 2 "" H 2400 3200 50  0001 C CNN
F 3 "" H 2400 3200 50  0001 C CNN
	1    2400 3200
	1    0    0    -1  
$EndComp
Wire Wire Line
	2350 3150 2350 3200
Wire Wire Line
	2350 3200 2400 3200
Wire Wire Line
	2450 3200 2450 3150
Connection ~ 2400 3200
Wire Wire Line
	2400 3200 2450 3200
$Comp
L power:+3V3 #PWR0104
U 1 1
P 2450 1150
F 0 "#PWR0104" H 2450 1000 50  0001 C CNN
F 1 "+3V3" H 2465 1323 50  0000 C CNN
F 2 "" H 2450 1150 50  0001 C CNN
F 3 "" H 2450 1150 50  0001 C CNN
	1    2450 1150
	1    0    0    -1  
$EndComp
$Comp
L Device:R_Small R1
U 1 1
P 10350 2450
F 0 "R1" V 10300 2250 50  0000 C CNN
F 1 "220" V 10300 2600 50  0000 C CNN
F 2 "Resistor_SMD:R_0603_1608Metric" H 10350 2450 50  0001 C CNN
F 3 "~" H 10350 2450 50  0001 C CNN
F 4 "1%" H 10350 2450 50  0001 C CNN "Tolerance"
	1    10350 2450
	0    1    1    0   
$EndComp
$Comp
L Device:R_Small R2
U 1 1
P 10350 2550
F 0 "R2" V 10300 2350 50  0000 C CNN
F 1 "220" V 10300 2700 50  0000 C CNN
F 2 "Resistor_SMD:R_0603_1608Metric" H 10350 2550 50  0001 C CNN
F 3 "~" H 10350 2550 50  0001 C CNN
F 4 "1%" H 10350 2550 50  0001 C CNN "Tolerance"
	1    10350 2550
	0    1    1    0   
$EndComp
Wire Wire Line
	10450 2450 10600 2450
Wire Wire Line
	10450 2550 10600 2550
$Sheet
S 5900 5300 650  300 
U 5F5E3585
F0 "buck" 50
F1 "buck.sch" 50
F2 "5V" I R 6550 5450 50 
F3 "VIN" I L 5900 5450 50 
$EndSheet
$Comp
L Connector:Conn_01x02_Male J1
U 1 1
P 5550 5750
F 0 "J1" H 5450 5650 50  0000 C CNN
F 1 "Jumper" H 5350 5750 50  0000 C CNN
F 2 "Connector_PinHeader_2.54mm:PinHeader_1x02_P2.54mm_Vertical" H 5550 5750 50  0001 C CNN
F 3 "~" H 5550 5750 50  0001 C CNN
	1    5550 5750
	0    -1   -1   0   
$EndComp
Text Label 4700 5450 2    50   ~ 0
CH1_OUT
$Comp
L power:+5V #PWR0105
U 1 1
P 6700 5450
F 0 "#PWR0105" H 6700 5300 50  0001 C CNN
F 1 "+5V" H 6715 5623 50  0000 C CNN
F 2 "" H 6700 5450 50  0001 C CNN
F 3 "" H 6700 5450 50  0001 C CNN
	1    6700 5450
	1    0    0    -1  
$EndComp
Wire Wire Line
	6550 5450 6700 5450
Wire Wire Line
	4700 5450 4900 5450
Wire Wire Line
	5550 5450 5550 5550
Wire Wire Line
	5650 5550 5650 5450
Wire Wire Line
	5650 5450 5900 5450
$Sheet
S 3900 3050 850  900 
U 5F64E916
F0 "power-switch" 50
F1 "power-switch.sch" 50
F2 "VOUT" I R 4750 3150 50 
F3 "VIN" I L 3900 3150 50 
F4 "DIA_EN" I L 3900 3350 50 
F5 "SEL" I L 3900 3450 50 
F6 "LATCH" I L 3900 3550 50 
F7 "EN" I L 3900 3650 50 
F8 "SNS" I L 3900 3750 50 
$EndSheet
Text Label 3900 3150 2    50   ~ 0
CH3_IN
Wire Wire Line
	4750 3150 5500 3150
Wire Wire Line
	9400 2450 10250 2450
Wire Wire Line
	9700 2550 10250 2550
Wire Wire Line
	9200 2650 9200 3450
Text Label 3100 6550 0    50   ~ 0
SCL
Text Label 3100 6650 0    50   ~ 0
SDA
Connection ~ 7850 1000
Wire Wire Line
	7850 1000 8200 1000
Wire Wire Line
	7450 1000 7850 1000
$Comp
L power:+3V3 #PWR0106
U 1 1
P 2400 4100
F 0 "#PWR0106" H 2400 3950 50  0001 C CNN
F 1 "+3V3" H 2415 4273 50  0000 C CNN
F 2 "" H 2400 4100 50  0001 C CNN
F 3 "" H 2400 4100 50  0001 C CNN
	1    2400 4100
	1    0    0    -1  
$EndComp
$Comp
L power:GND #PWR0107
U 1 1
P 2400 4300
F 0 "#PWR0107" H 2400 4050 50  0001 C CNN
F 1 "GND" H 2405 4127 50  0000 C CNN
F 2 "" H 2400 4300 50  0001 C CNN
F 3 "" H 2400 4300 50  0001 C CNN
	1    2400 4300
	1    0    0    -1  
$EndComp
Text Label 3900 3650 2    50   ~ 0
CH3_EN
Text Label 3900 3450 2    50   ~ 0
CH3_SEL
Text Label 3900 3750 2    50   ~ 0
CH3_SNS
Text Label 3900 3550 2    50   ~ 0
CH3_LATCH
Text Label 3900 3350 2    50   ~ 0
CH3_DIA_EN
Wire Wire Line
	4900 5450 4900 5550
$Comp
L Diodes:SMBJxxxD D?
U 1 1
P 4900 5700
AR Path="/5F41030B/5F6B0AA1" Ref="D?"  Part="1" 
AR Path="/5F4101BA/5F6B0AA1" Ref="D?"  Part="1" 
AR Path="/5F404FBF/5F6B0AA1" Ref="D?"  Part="1" 
AR Path="/5F6B0AA1" Ref="D1"  Part="1" 
AR Path="/5F5E3585/5F6B0AA1" Ref="D?"  Part="1" 
F 0 "D1" V 4854 5780 50  0000 L CNN
F 1 "SMBJ16D" V 4945 5780 50  0000 L CNN
F 2 "Diode_SMD:D_SMB" H 4900 5500 50  0001 C CNN
F 3 "https://www.vishay.com/docs/87606/smbj5cdthrusmbj120cd.pdf" H 4850 5700 50  0001 C CNN
F 4 "Vishay Semiconductor Diodes Division" V 4900 5700 50  0001 C CNN "Manufacturer"
F 5 "SMBJ16D-M3/I" V 4900 5700 50  0001 C CNN "Part Number"
F 6 "https://www.digikey.se/product-detail/en/vishay-semiconductor-diodes-division/SMBJ16D-M3-I/SMBJ16D-M3-IGICT-ND/9648416" V 4900 5700 50  0001 C CNN "Distributor Link"
	1    4900 5700
	0    1    1    0   
$EndComp
$Comp
L power:GND #PWR?
U 1 1
P 4900 5850
AR Path="/5F404FBF/5F6B0AA7" Ref="#PWR?"  Part="1" 
AR Path="/5F41030B/5F6B0AA7" Ref="#PWR?"  Part="1" 
AR Path="/5F4101BA/5F6B0AA7" Ref="#PWR?"  Part="1" 
AR Path="/5F6B0AA7" Ref="#PWR0112"  Part="1" 
AR Path="/5F5E3585/5F6B0AA7" Ref="#PWR?"  Part="1" 
F 0 "#PWR0112" H 4900 5600 50  0001 C CNN
F 1 "GND" H 4905 5677 50  0000 C CNN
F 2 "" H 4900 5850 50  0001 C CNN
F 3 "" H 4900 5850 50  0001 C CNN
	1    4900 5850
	1    0    0    -1  
$EndComp
Wire Wire Line
	4900 5450 5550 5450
Connection ~ 4900 5450
$Comp
L Device:C_Small C1
U 1 1
P 2400 4200
F 0 "C1" H 2492 4246 50  0000 L CNN
F 1 "4.7uF" H 2492 4155 50  0000 L CNN
F 2 "Capacitor_SMD:C_0603_1608Metric" H 2400 4200 50  0001 C CNN
F 3 "~" H 2400 4200 50  0001 C CNN
F 4 "https://www.digikey.se/product-detail/en/kemet/C0603C475K9PACTU/399-3482-1-ND/754775" H 2400 4200 50  0001 C CNN "Distributor Link"
F 5 "KEMET" H 2400 4200 50  0001 C CNN "Manufacturer"
F 6 "C0603C475K9PACTU" H 2400 4200 50  0001 C CNN "Part Number"
F 7 "6.3V" H 2400 4200 50  0001 C CNN "Voltage"
	1    2400 4200
	1    0    0    -1  
$EndComp
Connection ~ 8200 1000
Wire Wire Line
	8200 1000 8200 1650
$Comp
L Mechanical:Fiducial FID1
U 1 1
P 5350 7050
F 0 "FID1" H 5435 7096 50  0000 L CNN
F 1 "Fiducial" H 5435 7005 50  0000 L CNN
F 2 "Fiducial:Fiducial_1.5mm_Mask4.5mm" H 5350 7050 50  0001 C CNN
F 3 "~" H 5350 7050 50  0001 C CNN
	1    5350 7050
	1    0    0    -1  
$EndComp
$Comp
L Mechanical:Fiducial FID2
U 1 1
P 5350 7300
F 0 "FID2" H 5435 7346 50  0000 L CNN
F 1 "Fiducial" H 5435 7255 50  0000 L CNN
F 2 "Fiducial:Fiducial_1.5mm_Mask4.5mm" H 5350 7300 50  0001 C CNN
F 3 "~" H 5350 7300 50  0001 C CNN
	1    5350 7300
	1    0    0    -1  
$EndComp
$Comp
L Mechanical:Fiducial FID3
U 1 1
P 5350 7550
F 0 "FID3" H 5435 7596 50  0000 L CNN
F 1 "Fiducial" H 5435 7505 50  0000 L CNN
F 2 "Fiducial:Fiducial_1.5mm_Mask4.5mm" H 5350 7550 50  0001 C CNN
F 3 "~" H 5350 7550 50  0001 C CNN
	1    5350 7550
	1    0    0    -1  
$EndComp
$Comp
L Mechanical:Fiducial FID4
U 1 1
P 4800 7050
F 0 "FID4" H 4885 7096 50  0000 L CNN
F 1 "Fiducial" H 4885 7005 50  0000 L CNN
F 2 "Fiducial:Fiducial_1.5mm_Mask4.5mm" H 4800 7050 50  0001 C CNN
F 3 "~" H 4800 7050 50  0001 C CNN
	1    4800 7050
	1    0    0    -1  
$EndComp
$Comp
L Mechanical:Fiducial FID5
U 1 1
P 4800 7300
F 0 "FID5" H 4885 7346 50  0000 L CNN
F 1 "Fiducial" H 4885 7255 50  0000 L CNN
F 2 "Fiducial:Fiducial_1.5mm_Mask4.5mm" H 4800 7300 50  0001 C CNN
F 3 "~" H 4800 7300 50  0001 C CNN
	1    4800 7300
	1    0    0    -1  
$EndComp
$Comp
L Mechanical:Fiducial FID6
U 1 1
P 4800 7550
F 0 "FID6" H 4885 7596 50  0000 L CNN
F 1 "Fiducial" H 4885 7505 50  0000 L CNN
F 2 "Fiducial:Fiducial_1.5mm_Mask4.5mm" H 4800 7550 50  0001 C CNN
F 3 "~" H 4800 7550 50  0001 C CNN
	1    4800 7550
	1    0    0    -1  
$EndComp
Text Notes 4050 1300 0    59   ~ 0
CH1_IN, CH1_OUT\nCH2_IN, CH2_OUT\nCH3_IN, CH3_OUT\nare rated 0-24V 10A,\nabsolute maximum 26V
Text Notes 4400 5050 0    59   ~ 0
CH1 can be used to power Arduino or Feather via \na buck converter. Disconnect jumper J1 if Arduino \nor Feather have their own separate power.
Text Notes 6600 5650 0    50   ~ 0
500mA \ncontinuous max
$EndSCHEMATC
